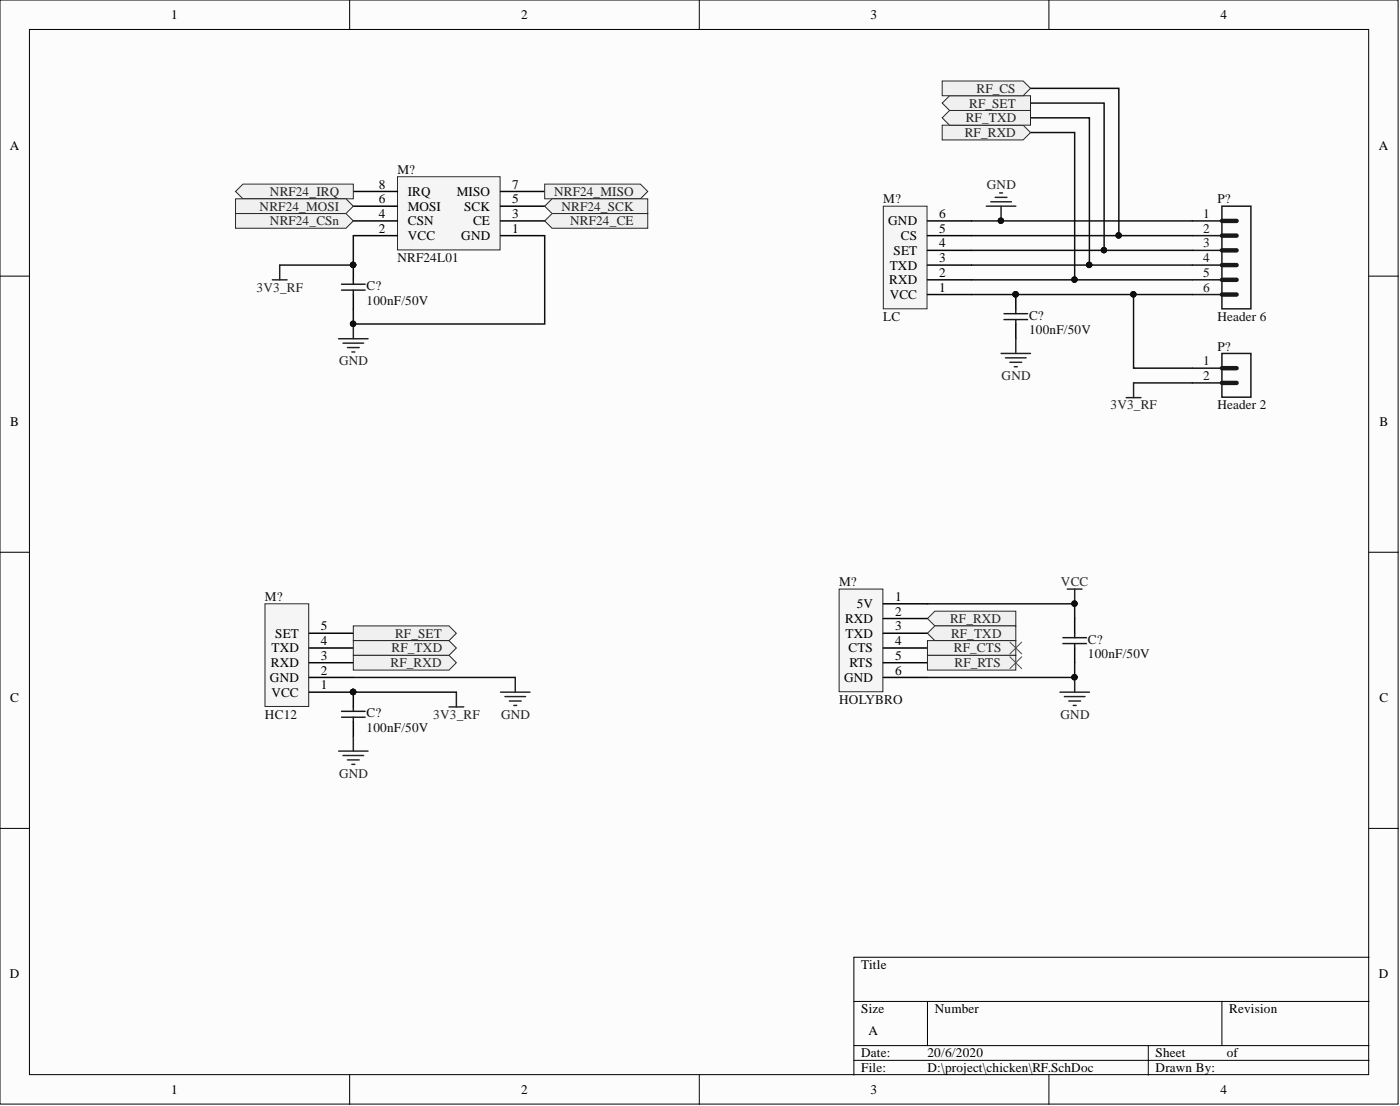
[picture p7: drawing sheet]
<svg xmlns="http://www.w3.org/2000/svg" width="241mm" height="190mm" viewBox="0 0 241 190" stroke-linecap="round" stroke-linejoin="round" font-family="sans-serif">
<g fill="#fcfcfc" stroke="#000" stroke-width=".17">
<path d="M0 0h241v190.2h-241z"/>
<path d="M5.1 5.1h230.8v180h-230.8z"/>
</g>
<g fill="none" stroke="#000" stroke-width=".17">
<path d="M60.3 0v5.1M120.5 0v5.1M180.8 0v5.1M0 47.6h5.1M236 47.6h5.1M0 95.1h5.1M236 95.1h5.1M0 142.7h5.1M236 142.7h5.1M147.2 172.5h88.8M159.9 172.5v7.6M210.6 172.5v7.6"/>
<path d="M236 164.9h-88.8v20.3M60.3 185.2v5M120.5 185.2v5M147.2 180.1h88.8M147.2 182.6h88.8M180.8 185.2v5M197.9 180.1v5.1"/>
</g>
<path d="M68.5 30.4h17.7v12.6h-17.7z" fill="#f5f5f5" stroke="#262626" stroke-width=".17"/>
<path d="M60.9 38.1h7.6M60.9 35.5h7.6M60.9 33h7.6M86.3 38.1h7.6M86.3 35.5h7.6M86.3 33h7.6M60.9 40.6h7.6M86.3 40.6h7.6" fill="none" stroke="#000" stroke-width=".25"/>
<g fill="#f0f0f0" stroke="#262626" stroke-width=".17">
<path d="M40.6 33l1.3-1.3h19v2.5h-19z" fill-rule="evenodd"/>
<path d="M40.6 34.2h19l1.3 1.3-1.3 1.3h-19z" fill-rule="evenodd"/>
<path d="M40.6 36.8h19l1.3 1.3-1.3 1.2h-19z" fill-rule="evenodd"/>
<path d="M93.9 31.7h16.5l1.2 1.3-1.2 1.2h-16.5z" fill-rule="evenodd"/>
<path d="M93.9 35.5l1.3-1.3h16.4v2.6h-16.4z" fill-rule="evenodd"/>
<path d="M93.9 38.1l1.3-1.3h16.4v2.5h-16.4z" fill-rule="evenodd"/>
</g>
<path d="M60.9 50.7v2.6" fill="none" stroke="#000" stroke-width=".25"/>
<path d="M58.9 49h4M58.9 50h4M60.9 48.2v.8M60.9 50v.7" fill="none" stroke="#1c1c1c" stroke-width=".25"/>
<path d="M46.9 48.2h2.6M48.2 45.7v2.5M58.4 58.3h5M59.1 59.1h3.6M59.9 59.9h2M60.9 55.8v2.5M60.6 60.6h.6" fill="none" stroke="#262626" stroke-width=".25"/>
<circle cx="60.9" cy="55.8" r=".47" fill="#0e0e0e" stroke="#0e0e0e" stroke-width=".17"/>
<path d="M45.7 104h7.5v17.7h-7.5z" fill="#f5f5f5" stroke="#262626" stroke-width=".17"/>
<path d="M53.3 119.2h7.6M53.3 116.7h7.6M53.3 114.1h7.6M53.3 111.6h7.6M53.3 109.1h7.6" fill="none" stroke="#000" stroke-width=".25"/>
<g fill="#f0f0f0" stroke="#262626" stroke-width=".17">
<path d="M60.9 107.8h16.5l1.3 1.3-1.3 1.2h-16.5z" fill-rule="evenodd"/>
<path d="M60.9 110.3h16.5l1.3 1.3-1.3 1.3h-16.5z" fill-rule="evenodd"/>
<path d="M60.9 112.9h16.5l1.3 1.2-1.3 1.3h-16.5z" fill-rule="evenodd"/>
</g>
<path d="M60.9 124.3v2.5" fill="none" stroke="#000" stroke-width=".25"/>
<path d="M58.9 122.5h4M58.9 123.5h4M60.9 123.5v.8" fill="none" stroke="#1c1c1c" stroke-width=".25"/>
<path d="M78.7 119.2v2.6M86.3 119.2h5M87 120h3.6M88.8 116.7v2.5M58.4 129.4h5M59.1 130.1h3.6M59.9 130.9h2M60.6 131.7h.6M60.9 126.8v2.6M77.4 121.8h2.5M87.8 120.7h2M88.6 121.5h.5" fill="none" stroke="#262626" stroke-width=".25"/>
<path d="M60.9 40.6v5.1h-12.7M93.9 40.6v15.2h-33v-2.5M60.9 116.7h27.9M60.9 119.2h17.8" fill="none" stroke="#0e0e0e" stroke-width=".25"/>
<circle cx="60.9" cy="55.8" r=".47" fill="#0e0e0e" stroke="#0e0e0e" stroke-width=".17"/>
<path d="M144.6 101.5h7.6v17.6h-7.6z" fill="#f5f5f5" stroke="#262626" stroke-width=".17"/>
<path d="M152.2 104h7.7M152.2 106.5h7.7M152.2 109.1h7.7M152.2 111.6h7.7M152.2 114.1h7.7M152.2 116.7h7.7" fill="none" stroke="#000" stroke-width=".25"/>
<g fill="#f0f0f0" stroke="#262626" stroke-width=".17">
<path d="M159.9 106.5l1.2-1.2h14v2.5h-14z" fill-rule="evenodd"/>
<path d="M159.9 109.1l1.2-1.3h14v2.5h-14z" fill-rule="evenodd"/>
<path d="M159.9 110.3h15.2v2.6h-15.2z" fill-rule="evenodd"/>
<path d="M159.9 112.9h15.2v2.5h-15.2z" fill-rule="evenodd"/>
</g>
<path d="M174.1 110.6l2 2M174.1 113.1l2 2.1M176.1 110.6l-2 2M176.1 113.1l-2 2.1" fill="none" stroke="#4c4c4c" stroke-width=".17"/>
<path d="M185.2 106.5v2.6M185.2 111.6v2.5" fill="none" stroke="#000" stroke-width=".25"/>
<path d="M183.2 109.8h4.1M183.2 110.9h4.1M185.2 109.1v.7M185.2 110.9v.7" fill="none" stroke="#1c1c1c" stroke-width=".25"/>
<path d="M159.9 104h25.3v2.5M185.2 114.1v2.6h-25.3" fill="none" stroke="#0e0e0e" stroke-width=".25"/>
<g fill="#0e0e0e" stroke="#0e0e0e" stroke-width=".17">
<circle cx="185.2" cy="104" r=".47"/>
<circle cx="185.2" cy="116.6" r=".47"/>
</g>
<path d="M182.7 119.2h5.1M183.5 120h3.5M184 101.5h2.5M185.2 101.5v2.5M185.2 116.7v2.5M184.2 120.7h2M185 121.5h.5" fill="none" stroke="#262626" stroke-width=".25"/>
<path d="M210.6 35.5h5v17.7h-5z" fill="#fcfcfc" stroke="#141414" stroke-width=".25"/>
<path d="M205.5 38.1h5.1M205.5 40.6h5.1M205.5 43.1h5.1M205.5 45.7h5.1M205.5 48.2h5.1M205.5 50.7h5.1" fill="none" stroke="#131313" stroke-width=".25"/>
<path d="M210.6 38.1h2.5M210.6 48.2h2.5M210.6 50.7h2.5M210.6 40.6h2.5M210.6 43.1h2.5M210.6 45.7h2.5" fill="none" stroke="#141414" stroke-width=".76"/>
<path d="M167.5 38.1h38M167.5 40.6h38M167.5 43.1h38M167.5 45.7h38M167.5 48.2h38M167.5 50.7h38" fill="none" stroke="#0e0e0e" stroke-width=".25"/>
<g fill="#0e0e0e" stroke="#0e0e0e" stroke-width=".17">
<circle cx="172.5" cy="38" r=".47"/>
<circle cx="192.8" cy="40.5" r=".47"/>
<circle cx="190.3" cy="43.1" r=".47"/>
<circle cx="187.7" cy="45.6" r=".47"/>
<circle cx="185.2" cy="48.2" r=".47"/>
<circle cx="195.3" cy="50.7" r=".47"/>
</g>
<path d="M152.2 35.5h7.6v17.7h-7.6z" fill="#f5f5f5" stroke="#262626" stroke-width=".17"/>
<path d="M159.9 38.1h7.6M159.9 50.7h7.6M159.9 48.2h7.6M159.9 45.7h7.6M159.9 43.1h7.6M159.9 40.6h7.6M175.1 55.8v2.5" fill="none" stroke="#000" stroke-width=".25"/>
<path d="M170 35.5h5.1M170.8 34.8h3.5M171.5 34h2.1M172.3 33.2h.5M172.5 35.5v2.6M175.1 58.3v2.6M172.5 60.9h5.1M173.3 61.6h3.6M174.1 62.4h2M174.8 63.2h.5" fill="none" stroke="#262626" stroke-width=".25"/>
<g fill="#0e0e0e" stroke="#0e0e0e" stroke-width=".17">
<circle cx="172.5" cy="38" r=".47"/>
<circle cx="185.2" cy="48.2" r=".47"/>
<circle cx="187.7" cy="45.6" r=".47"/>
<circle cx="192.8" cy="40.5" r=".47"/>
<circle cx="190.3" cy="43.1" r=".47"/>
</g>
<path d="M173 54h4.1M173 55h4.1M175.1 53.3v.7M175.1 55v.8" fill="none" stroke="#1c1c1c" stroke-width=".25"/>
<path d="M177.6 15.2h15.2v25.4M177.6 17.8h12.7v25.3M177.6 22.8h7.6v25.4M177.6 20.3h10.2v25.4" fill="none" stroke="#0e0e0e" stroke-width=".25"/>
<g fill="#f0f0f0" stroke="#262626" stroke-width=".17">
<path d="M162.4 21.6h13.9l1.3 1.2-1.3 1.3h-13.9z" fill-rule="evenodd"/>
<path d="M162.4 20.3l1.3-1.3h13.9v2.6h-13.9z" fill-rule="evenodd"/>
<path d="M162.4 17.8l1.3-1.3h13.9v2.5h-13.9z" fill-rule="evenodd"/>
<path d="M162.4 14h13.9l1.3 1.2-1.3 1.3h-13.9z" fill-rule="evenodd"/>
</g>
<path d="M210.6 60.9h5v7.5h-5z" fill="#fcfcfc" stroke="#141414" stroke-width=".25"/>
<path d="M205.5 63.4h5.1M205.5 66h5.1" fill="none" stroke="#131313" stroke-width=".25"/>
<path d="M210.6 63.4h2.5M210.6 66h2.5" fill="none" stroke="#141414" stroke-width=".76"/>
<path d="M195.4 50.7v12.7h10.1M195.4 66h10.1" fill="none" stroke="#0e0e0e" stroke-width=".25"/>
<circle cx="195.3" cy="50.7" r=".47" fill="#0e0e0e" stroke="#0e0e0e" stroke-width=".17"/>
<path d="M194.1 68.5h2.5M195.4 66v2.5" fill="none" stroke="#262626" stroke-width=".25"/>
<text font-size="3.9" fill="#0e0e0e" x="60" y="121.2">PIC?02</text>
<g font-size="3.5" fill="#0e0e0e">
<text x="60" y="47.6">PIC?02</text>
<text x="174.3" y="52.5">PIC?02</text>
</g>
<g font-size="2.3">
<text x="29.5" y="3.3">1</text>
<text x="89.8" y="3.3">2</text>
<text x="150" y="3.3">3</text>
<text x="210.3" y="3.3">4</text>
<text x="1.7" y="25.8">A</text>
<text x="237.7" y="25.8">A</text>
<text x="65.3" y="35">6</text>
<text x="65.3" y="32.5">8</text>
<text x="70.3" y="33.7">IRQ</text>
<text x="78.7" y="33.7">MISO</text>
<text x="88.3" y="35">5</text>
<text x="88.3" y="32.5">7</text>
<text x="65.3" y="40.1">2</text>
<text x="65.3" y="37.5">4</text>
<text x="70.3" y="41.3">VCC</text>
<text x="70.3" y="38.8">CSN</text>
<text x="70.3" y="36.3">MOSI</text>
<text x="79.5" y="41.3">GND</text>
<text x="80" y="36.3">SCK</text>
<text x="81.5" y="38.8">CE</text>
<text x="88.3" y="40.1">1</text>
<text x="88.3" y="37.5">3</text>
<text x="153.1" y="38.8">GND</text>
<text x="155.3" y="41.3">CS</text>
<text x="161.9" y="40.1">5</text>
<text x="161.9" y="37.5">6</text>
<text x="153.3" y="46.4">TXD</text>
<text x="154" y="43.9">SET</text>
<text x="161.9" y="47.7">2</text>
<text x="161.9" y="45.2">3</text>
<text x="161.9" y="42.6">4</text>
<text x="153.3" y="49">RXD</text>
<text x="153.3" y="51.5">VCC</text>
<text x="161.9" y="50.2">1</text>
<text x="1.8" y="73.4">B</text>
<text x="237.8" y="73.4">B</text>
<text x="145.6" y="107.3">RXD</text>
<text x="147.7" y="104.8">5V</text>
<text x="154.3" y="103.5">1</text>
<text x="154.3" y="106">2</text>
<text x="46.8" y="112.4">TXD</text>
<text x="47.4" y="109.8">SET</text>
<text x="55.3" y="113.6">3</text>
<text x="55.3" y="111.1">4</text>
<text x="55.3" y="108.6">5</text>
<text x="145.7" y="109.8">TXD</text>
<text x="146.2" y="112.4">CTS</text>
<text x="154.3" y="108.6">3</text>
<text x="154.3" y="111.1">4</text>
<text x="154.3" y="113.6">5</text>
<text x="46.5" y="117.4">GND</text>
<text x="46.7" y="114.9">RXD</text>
<text x="46.8" y="120">VCC</text>
<text x="55.3" y="118.7">1</text>
<text x="55.3" y="116.2">2</text>
<text x="145.5" y="117.4">GND</text>
<text x="146.4" y="114.9">RTS</text>
<text x="154.3" y="116.2">6</text>
<text x="1.8" y="120.9">C</text>
<text x="237.8" y="120.9">C</text>
<text x="148.4" y="166.9">Title</text>
<text x="1.7" y="168.5">D</text>
<text x="237.7" y="168.5">D</text>
<text x="148.4" y="174.5">Size</text>
<text x="149.7" y="178.3">A</text>
<text x="161.1" y="174.5">Number</text>
<text x="211.9" y="174.5">Revision</text>
<text x="148.4" y="182.1">Date:</text>
<text x="148.4" y="184.7">File:</text>
<text x="159.9" y="182.1">20/6/2020</text>
<text x="159.9" y="184.7">D:\project\chicken\RF.SchDoc</text>
<text x="199.2" y="182.1">Sheet</text>
<text x="199.2" y="184.7">Drawn By:</text>
<text x="211.4" y="182.1">of</text>
<text x="29.5" y="188.5">1</text>
<text x="89.8" y="188.5">2</text>
<text x="150" y="188.5">3</text>
<text x="210.3" y="188.5">4</text>
</g>
<g font-size="2.3" fill="#262626">
<text x="168.3" y="16">RF_CS</text>
<text x="166.3" y="23.6">RF_RXD</text>
<text x="166.5" y="21.1">RF_TXD</text>
<text x="167" y="18.5">RF_SET</text>
<text x="46.5" y="33.7">NRF24_IRQ</text>
<text x="95.5" y="33.7">NRF24_MISO</text>
<text x="170.1" y="32.5">GND</text>
<text x="44.7" y="36.3">NRF24_MOSI</text>
<text x="46.5" y="38.8">NRF24_CSn</text>
<text x="96.8" y="36.3">NRF24_SCK</text>
<text x="98.3" y="38.8">NRF24_CE</text>
<text x="44.2" y="50.2">3V3_RF</text>
<text x="58.4" y="62.9">GND</text>
<text x="172.6" y="65.4">GND</text>
<text x="191.4" y="70.5">3V3_RF</text>
<text x="182.9" y="101">VCC</text>
<text x="163.7" y="107.3">RF_RXD</text>
<text x="67.5" y="112.4">RF_TXD</text>
<text x="68.1" y="109.8">RF_SET</text>
<text x="163.9" y="109.8">RF_TXD</text>
<text x="164.4" y="112.4">RF_CTS</text>
<text x="67.3" y="114.9">RF_RXD</text>
<text x="164.5" y="114.9">RF_RTS</text>
<text x="74.7" y="123.8">3V3_RF</text>
<text x="86.4" y="123.8">GND</text>
<text x="182.8" y="123.8">GND</text>
<text x="58.4" y="133.9">GND</text>
</g>
<g font-size="2.3" fill="#0e0e0e">
<text x="68.5" y="29.9">M?</text>
<text x="152.2" y="35">M?</text>
<text x="209.8" y="35">P?</text>
<text x="68.5" y="45.2">NRF24L01</text>
<text x="63.2" y="52.5">100nF/50V</text>
<text x="63.2" y="50">C?</text>
<text x="152.2" y="55.3">LC</text>
<text x="177.4" y="57.6">100nF/50V</text>
<text x="177.4" y="55">C?</text>
<text x="209.8" y="55.3">Header 6</text>
<text x="209.8" y="60.4">P?</text>
<text x="209.8" y="70.5">Header 2</text>
<text x="144.6" y="101">M?</text>
<text x="45.7" y="103.5">M?</text>
<text x="187.5" y="113.4">100nF/50V</text>
<text x="187.5" y="110.9">C?</text>
<text x="45.7" y="123.8">HC12</text>
<text x="63.2" y="123.5">C?</text>
<text x="144.6" y="121.3">HOLYBRO</text>
<text x="63.2" y="126.1">100nF/50V</text>
</g>
<g font-size="2.3" fill="#131313">
<text x="207.4" y="37.5">1</text>
<text x="207.4" y="40.1">2</text>
<text x="207.4" y="42.6">3</text>
<text x="207.4" y="45.2">4</text>
<text x="207.4" y="47.7">5</text>
<text x="207.4" y="50.2">6</text>
<text x="207.4" y="62.9">1</text>
<text x="207.4" y="65.4">2</text>
</g>
</svg>
